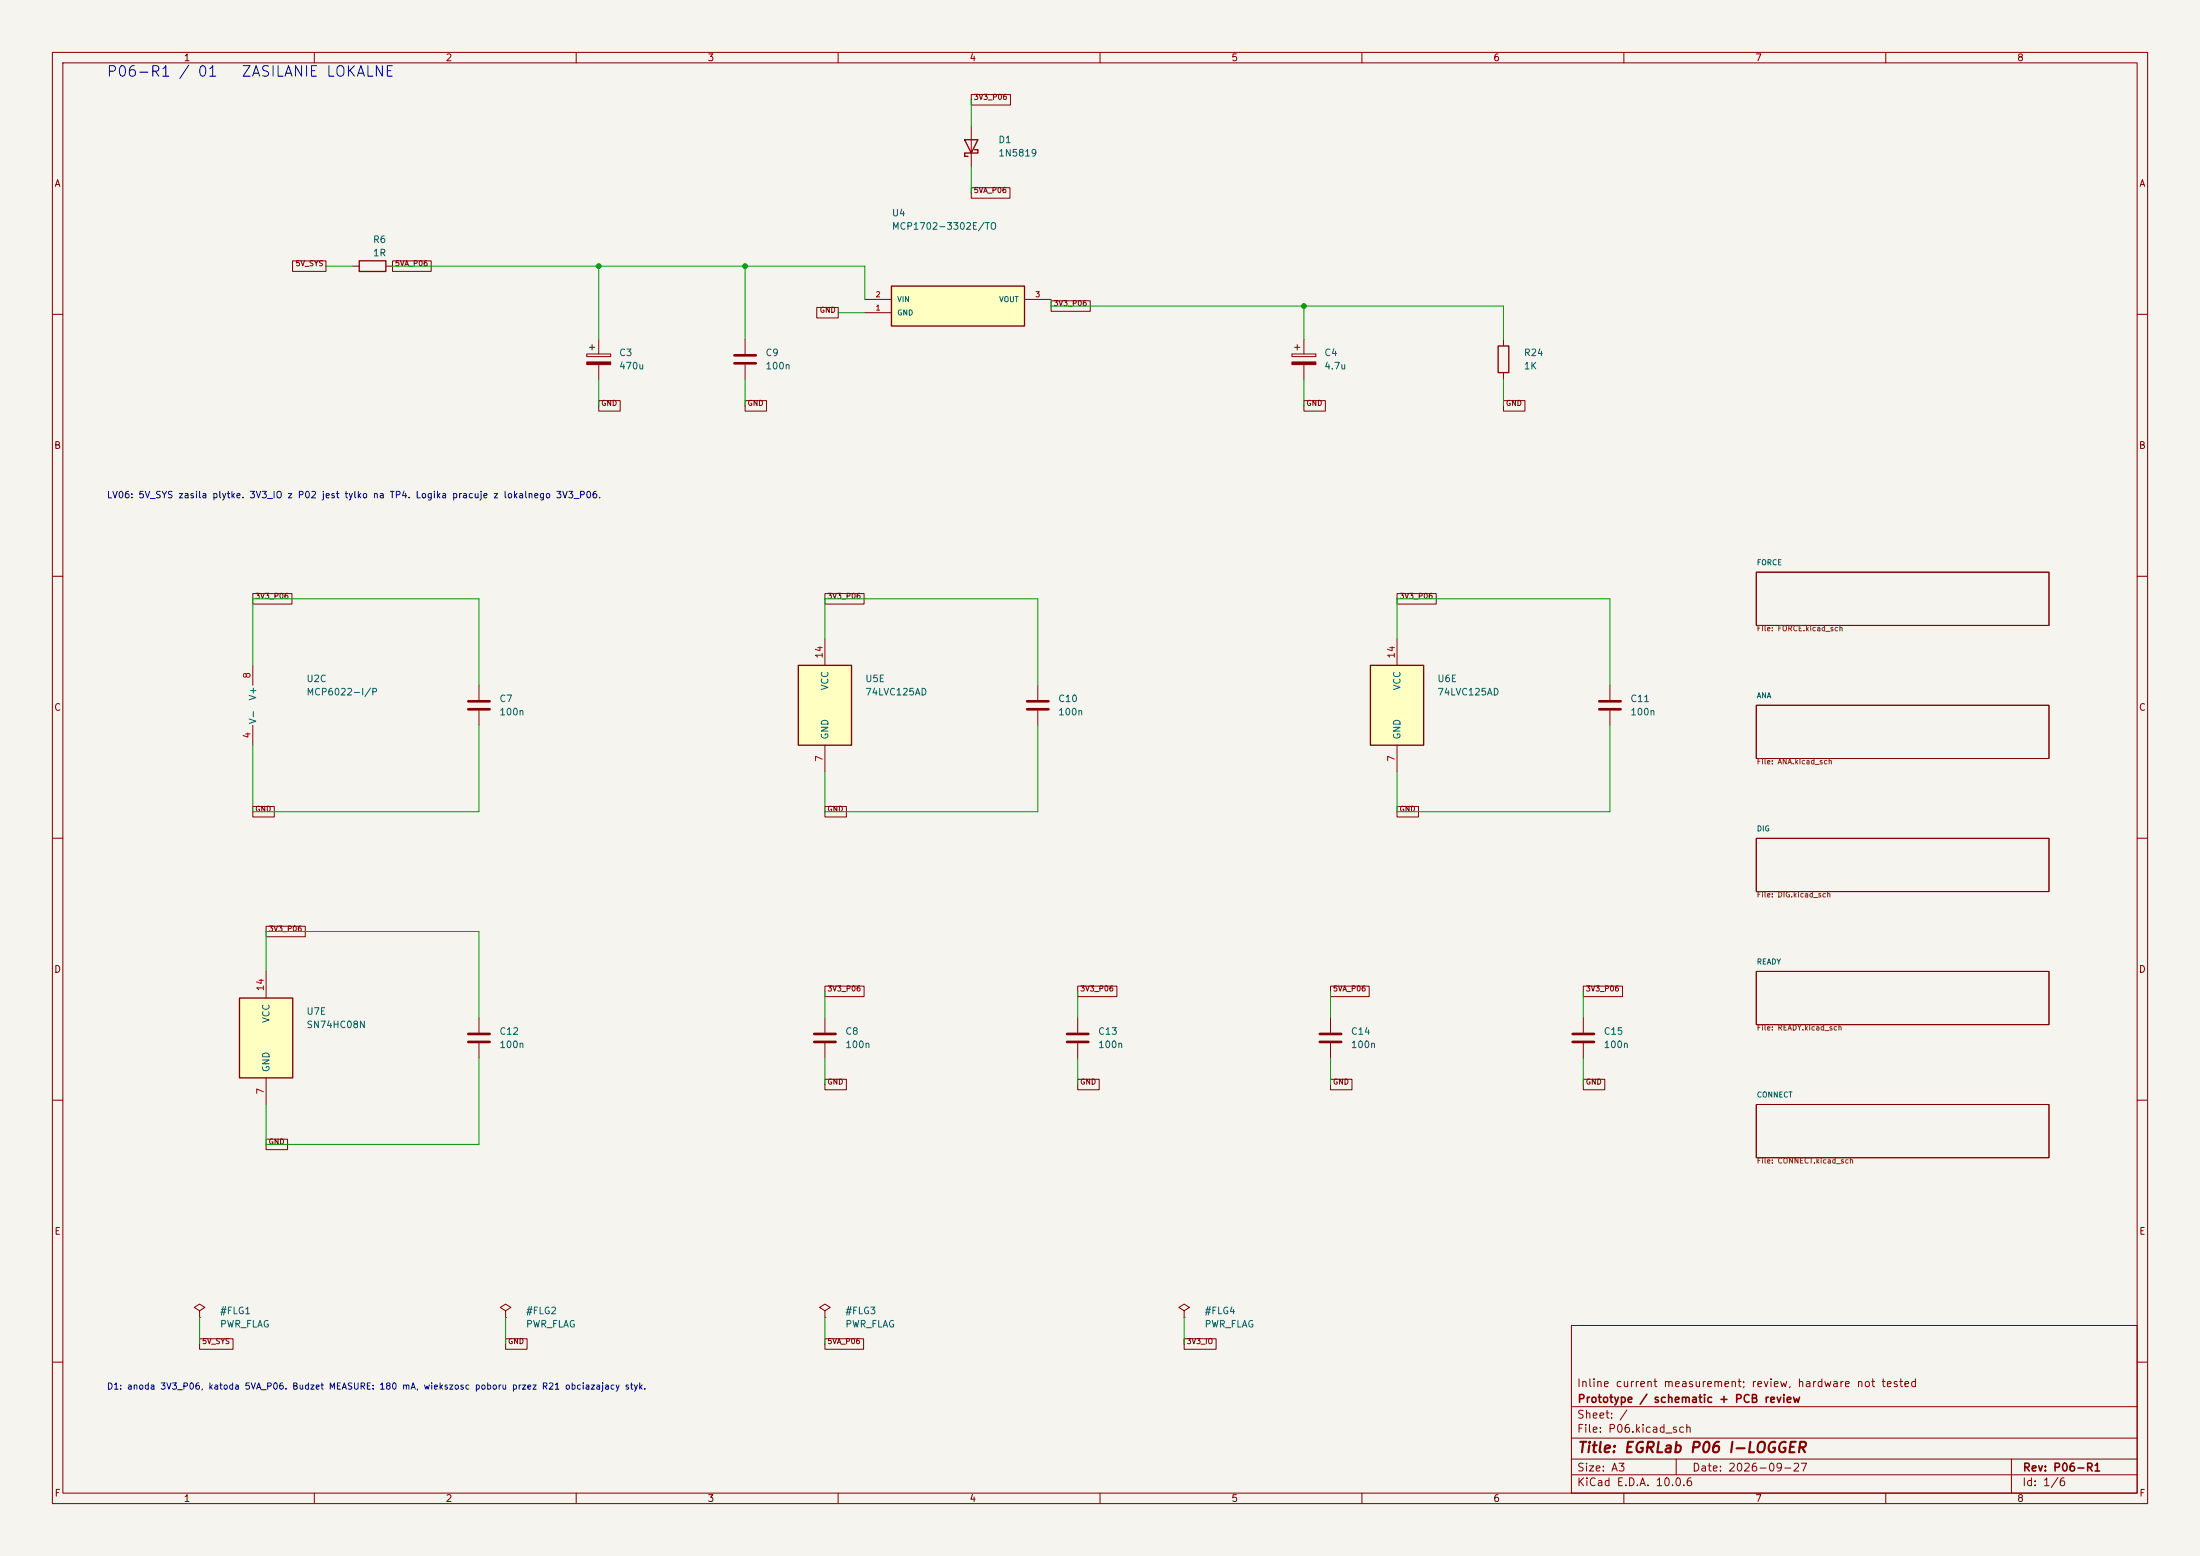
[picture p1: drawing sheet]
(kicad_sch (version 20250114) (generator "eeschema") (paper "A3") (title_block (title "EGRLab P06 I-LOGGER") (date "2026-09-27") (rev "P06-R1") (company "Prototype / schematic + PCB review") (comment 1 "Inline current measurement; review, hardware not tested"))(lib_symbols (symbol "P06:R" (pin_numbers (hide yes)) (pin_names (offset 0)) (exclude_from_sim no) (in_bom yes) (on_board yes) (in_pos_files yes) (duplicate_pin_numbers_are_jumpers no) (symbol "R_0_1" (rectangle (start -1.016 -2.54) (end 1.016 2.54) (stroke (width 0.254) (type default)) (fill (type none)))) (symbol "R_1_1" (pin passive line (at 0 3.81 270) (length 1.27) (name "" (effects (font (size 1.27 1.27)))) (number "1" (effects (font (size 1.27 1.27))))) (pin passive line (at 0 -3.81 90) (length 1.27) (name "" (effects (font (size 1.27 1.27)))) (number "2" (effects (font (size 1.27 1.27)))))) (embedded_fonts no))(symbol "P06:C_Polarized" (pin_numbers (hide yes)) (pin_names (offset 0.254)) (exclude_from_sim no) (in_bom yes) (on_board yes) (in_pos_files yes) (duplicate_pin_numbers_are_jumpers no) (symbol "C_Polarized_0_1" (rectangle (start -2.286 0.508) (end 2.286 1.016) (stroke (width 0) (type default)) (fill (type none))) (polyline (pts (xy -1.778 2.286) (xy -0.762 2.286)) (stroke (width 0) (type default)) (fill (type none))) (polyline (pts (xy -1.27 2.794) (xy -1.27 1.778)) (stroke (width 0) (type default)) (fill (type none))) (rectangle (start 2.286 -0.508) (end -2.286 -1.016) (stroke (width 0) (type default)) (fill (type outline)))) (symbol "C_Polarized_1_1" (pin passive line (at 0 3.81 270) (length 2.794) (name "" (effects (font (size 1.27 1.27)))) (number "1" (effects (font (size 1.27 1.27))))) (pin passive line (at 0 -3.81 90) (length 2.794) (name "" (effects (font (size 1.27 1.27)))) (number "2" (effects (font (size 1.27 1.27)))))) (embedded_fonts no))(symbol "P06:MCP1702_TO92" (pin_names (offset 1.016)) (in_bom yes) (on_board yes) (symbol "MCP1702_TO92_1_1" (rectangle (start -12.7 3.81) (end 12.7 -3.81) (stroke (width .254) (type default)) (fill (type background)))) (symbol "MCP1702_TO92_1_0" (pin power_in line (at -17.78 1.27 0) (length 5.08) (name "VIN" (effects (font (size 1.0 1.0)))) (number "2" (effects (font (size 1 1))))) (pin power_in line (at -17.78 -1.27 0) (length 5.08) (name "GND" (effects (font (size 1.0 1.0)))) (number "1" (effects (font (size 1 1))))) (pin power_out line (at 17.78 1.27 180) (length 5.08) (name "VOUT" (effects (font (size 1.0 1.0)))) (number "3" (effects (font (size 1 1)))))))(symbol "P06:D_Schottky" (pin_numbers (hide yes)) (pin_names (offset 1.016) (hide yes)) (exclude_from_sim no) (in_bom yes) (on_board yes) (in_pos_files yes) (duplicate_pin_numbers_are_jumpers no) (symbol "D_Schottky_0_1" (polyline (pts (xy -1.905 0.635) (xy -1.905 1.27) (xy -1.27 1.27) (xy -1.27 -1.27) (xy -0.635 -1.27) (xy -0.635 -0.635)) (stroke (width 0.254) (type default)) (fill (type none))) (polyline (pts (xy 1.27 1.27) (xy 1.27 -1.27) (xy -1.27 0) (xy 1.27 1.27)) (stroke (width 0.254) (type default)) (fill (type none))) (polyline (pts (xy 1.27 0) (xy -1.27 0)) (stroke (width 0) (type default)) (fill (type none)))) (symbol "D_Schottky_1_1" (pin passive line (at -3.81 0 0) (length 2.54) (name "K" (effects (font (size 1.27 1.27)))) (number "1" (effects (font (size 1.27 1.27))))) (pin passive line (at 3.81 0 180) (length 2.54) (name "A" (effects (font (size 1.27 1.27)))) (number "2" (effects (font (size 1.27 1.27)))))) (embedded_fonts no))(symbol "P06:C" (pin_numbers (hide yes)) (pin_names (offset 0.254)) (exclude_from_sim no) (in_bom yes) (on_board yes) (in_pos_files yes) (duplicate_pin_numbers_are_jumpers no) (symbol "C_0_1" (polyline (pts (xy -2.032 0.762) (xy 2.032 0.762)) (stroke (width 0.508) (type default)) (fill (type none))) (polyline (pts (xy -2.032 -0.762) (xy 2.032 -0.762)) (stroke (width 0.508) (type default)) (fill (type none)))) (symbol "C_1_1" (pin passive line (at 0 3.81 270) (length 2.794) (name "" (effects (font (size 1.27 1.27)))) (number "1" (effects (font (size 1.27 1.27))))) (pin passive line (at 0 -3.81 90) (length 2.794) (name "" (effects (font (size 1.27 1.27)))) (number "2" (effects (font (size 1.27 1.27)))))) (embedded_fonts no))(symbol "P06:MCP6022" (pin_names (offset 0.127)) (exclude_from_sim no) (in_bom yes) (on_board yes) (in_pos_files yes) (duplicate_pin_numbers_are_jumpers no) (symbol "MCP6022_1_1" (polyline (pts (xy -5.08 5.08) (xy 5.08 0) (xy -5.08 -5.08) (xy -5.08 5.08)) (stroke (width 0.254) (type default)) (fill (type background))) (pin output line (at 7.62 0 180) (length 2.54) (name "" (effects (font (size 1.27 1.27)))) (number "1" (effects (font (size 1.27 1.27))))) (pin input line (at -7.62 -2.54 0) (length 2.54) (name "-" (effects (font (size 1.27 1.27)))) (number "2" (effects (font (size 1.27 1.27))))) (pin input line (at -7.62 2.54 0) (length 2.54) (name "+" (effects (font (size 1.27 1.27)))) (number "3" (effects (font (size 1.27 1.27)))))) (symbol "MCP6022_2_1" (polyline (pts (xy -5.08 5.08) (xy 5.08 0) (xy -5.08 -5.08) (xy -5.08 5.08)) (stroke (width 0.254) (type default)) (fill (type background))) (pin input line (at -7.62 2.54 0) (length 2.54) (name "+" (effects (font (size 1.27 1.27)))) (number "5" (effects (font (size 1.27 1.27))))) (pin input line (at -7.62 -2.54 0) (length 2.54) (name "-" (effects (font (size 1.27 1.27)))) (number "6" (effects (font (size 1.27 1.27))))) (pin output line (at 7.62 0 180) (length 2.54) (name "" (effects (font (size 1.27 1.27)))) (number "7" (effects (font (size 1.27 1.27)))))) (symbol "MCP6022_3_1" (pin power_in line (at -2.54 -7.62 90) (length 3.81) (name "V-" (effects (font (size 1.27 1.27)))) (number "4" (effects (font (size 1.27 1.27))))) (pin power_in line (at -2.54 7.62 270) (length 3.81) (name "V+" (effects (font (size 1.27 1.27)))) (number "8" (effects (font (size 1.27 1.27)))))) (embedded_fonts no))(symbol "P06:74LVC125AD" (pin_names (offset 1.016)) (exclude_from_sim no) (in_bom yes) (on_board yes) (in_pos_files yes) (duplicate_pin_numbers_are_jumpers no) (symbol "74LVC125AD_1_0" (polyline (pts (xy -3.81 3.81) (xy -3.81 -3.81) (xy 3.81 0) (xy -3.81 3.81)) (stroke (width 0.254) (type default)) (fill (type background))) (pin input inverted (at 0 -6.35 90) (length 4.445) (name "" (effects (font (size 1.27 1.27)))) (number "1" (effects (font (size 1.27 1.27))))) (pin input line (at -7.62 0 0) (length 3.81) (name "" (effects (font (size 1.27 1.27)))) (number "2" (effects (font (size 1.27 1.27))))) (pin tri_state line (at 7.62 0 180) (length 3.81) (name "" (effects (font (size 1.27 1.27)))) (number "3" (effects (font (size 1.27 1.27)))))) (symbol "74LVC125AD_2_0" (polyline (pts (xy -3.81 3.81) (xy -3.81 -3.81) (xy 3.81 0) (xy -3.81 3.81)) (stroke (width 0.254) (type default)) (fill (type background))) (pin input inverted (at 0 -6.35 90) (length 4.445) (name "" (effects (font (size 1.27 1.27)))) (number "4" (effects (font (size 1.27 1.27))))) (pin input line (at -7.62 0 0) (length 3.81) (name "" (effects (font (size 1.27 1.27)))) (number "5" (effects (font (size 1.27 1.27))))) (pin tri_state line (at 7.62 0 180) (length 3.81) (name "" (effects (font (size 1.27 1.27)))) (number "6" (effects (font (size 1.27 1.27)))))) (symbol "74LVC125AD_3_0" (polyline (pts (xy -3.81 3.81) (xy -3.81 -3.81) (xy 3.81 0) (xy -3.81 3.81)) (stroke (width 0.254) (type default)) (fill (type background))) (pin tri_state line (at 7.62 0 180) (length 3.81) (name "" (effects (font (size 1.27 1.27)))) (number "8" (effects (font (size 1.27 1.27))))) (pin input line (at -7.62 0 0) (length 3.81) (name "" (effects (font (size 1.27 1.27)))) (number "9" (effects (font (size 1.27 1.27))))) (pin input inverted (at 0 -6.35 90) (length 4.445) (name "" (effects (font (size 1.27 1.27)))) (number "10" (effects (font (size 1.27 1.27)))))) (symbol "74LVC125AD_4_0" (polyline (pts (xy -3.81 3.81) (xy -3.81 -3.81) (xy 3.81 0) (xy -3.81 3.81)) (stroke (width 0.254) (type default)) (fill (type background))) (pin tri_state line (at 7.62 0 180) (length 3.81) (name "" (effects (font (size 1.27 1.27)))) (number "11" (effects (font (size 1.27 1.27))))) (pin input line (at -7.62 0 0) (length 3.81) (name "" (effects (font (size 1.27 1.27)))) (number "12" (effects (font (size 1.27 1.27))))) (pin input inverted (at 0 -6.35 90) (length 4.445) (name "" (effects (font (size 1.27 1.27)))) (number "13" (effects (font (size 1.27 1.27)))))) (symbol "74LVC125AD_5_0" (pin power_in line (at 0 -12.7 90) (length 5.08) (name "GND" (effects (font (size 1.27 1.27)))) (number "7" (effects (font (size 1.27 1.27))))) (pin power_in line (at 0 12.7 270) (length 5.08) (name "VCC" (effects (font (size 1.27 1.27)))) (number "14" (effects (font (size 1.27 1.27)))))) (symbol "74LVC125AD_5_1" (rectangle (start -5.08 7.62) (end 5.08 -7.62) (stroke (width 0.254) (type default)) (fill (type background)))) (embedded_fonts no))(symbol "P06:SN74HC08N" (body_styles demorgan) (pin_names (offset 1.016)) (exclude_from_sim no) (in_bom yes) (on_board yes) (in_pos_files yes) (duplicate_pin_numbers_are_jumpers no) (symbol "SN74HC08N_1_1" (arc (start 0 3.81) (mid 3.7934 0) (end 0 -3.81) (stroke (width 0.254) (type default)) (fill (type background))) (polyline (pts (xy 0 3.81) (xy -3.81 3.81) (xy -3.81 -3.81) (xy 0 -3.81)) (stroke (width 0.254) (type default)) (fill (type background))) (pin input line (at -7.62 2.54 0) (length 3.81) (name "" (effects (font (size 1.27 1.27)))) (number "1" (effects (font (size 1.27 1.27))))) (pin input line (at -7.62 -2.54 0) (length 3.81) (name "" (effects (font (size 1.27 1.27)))) (number "2" (effects (font (size 1.27 1.27))))) (pin output line (at 7.62 0 180) (length 3.81) (name "" (effects (font (size 1.27 1.27)))) (number "3" (effects (font (size 1.27 1.27)))))) (symbol "SN74HC08N_1_2" (arc (start -3.81 3.81) (mid -2.589 0) (end -3.81 -3.81) (stroke (width 0.254) (type default)) (fill (type none))) (polyline (pts (xy -3.81 3.81) (xy -0.635 3.81)) (stroke (width 0.254) (type default)) (fill (type background))) (polyline (pts (xy -3.81 -3.81) (xy -0.635 -3.81)) (stroke (width 0.254) (type default)) (fill (type background))) (arc (start 3.81 0) (mid 2.1855 -2.584) (end -0.6096 -3.81) (stroke (width 0.254) (type default)) (fill (type background))) (arc (start -0.6096 3.81) (mid 2.1928 2.5924) (end 3.81 0) (stroke (width 0.254) (type default)) (fill (type background))) (polyline (pts (xy -0.635 3.81) (xy -3.81 3.81) (xy -3.81 3.81) (xy -3.556 3.4036) (xy -3.0226 2.2606) (xy -2.6924 1.0414) (xy -2.6162 -0.254) (xy -2.7686 -1.4986) (xy -3.175 -2.7178) (xy -3.81 -3.81) (xy -3.81 -3.81) (xy -0.635 -3.81)) (stroke (width -25.4) (type default)) (fill (type background))) (pin input inverted (at -7.62 2.54 0) (length 4.318) (name "" (effects (font (size 1.27 1.27)))) (number "1" (effects (font (size 1.27 1.27))))) (pin input inverted (at -7.62 -2.54 0) (length 4.318) (name "" (effects (font (size 1.27 1.27)))) (number "2" (effects (font (size 1.27 1.27))))) (pin output inverted (at 7.62 0 180) (length 3.81) (name "" (effects (font (size 1.27 1.27)))) (number "3" (effects (font (size 1.27 1.27)))))) (symbol "SN74HC08N_2_1" (arc (start 0 3.81) (mid 3.7934 0) (end 0 -3.81) (stroke (width 0.254) (type default)) (fill (type background))) (polyline (pts (xy 0 3.81) (xy -3.81 3.81) (xy -3.81 -3.81) (xy 0 -3.81)) (stroke (width 0.254) (type default)) (fill (type background))) (pin input line (at -7.62 2.54 0) (length 3.81) (name "" (effects (font (size 1.27 1.27)))) (number "4" (effects (font (size 1.27 1.27))))) (pin input line (at -7.62 -2.54 0) (length 3.81) (name "" (effects (font (size 1.27 1.27)))) (number "5" (effects (font (size 1.27 1.27))))) (pin output line (at 7.62 0 180) (length 3.81) (name "" (effects (font (size 1.27 1.27)))) (number "6" (effects (font (size 1.27 1.27)))))) (symbol "SN74HC08N_2_2" (arc (start -3.81 3.81) (mid -2.589 0) (end -3.81 -3.81) (stroke (width 0.254) (type default)) (fill (type none))) (polyline (pts (xy -3.81 3.81) (xy -0.635 3.81)) (stroke (width 0.254) (type default)) (fill (type background))) (polyline (pts (xy -3.81 -3.81) (xy -0.635 -3.81)) (stroke (width 0.254) (type default)) (fill (type background))) (arc (start 3.81 0) (mid 2.1855 -2.584) (end -0.6096 -3.81) (stroke (width 0.254) (type default)) (fill (type background))) (arc (start -0.6096 3.81) (mid 2.1928 2.5924) (end 3.81 0) (stroke (width 0.254) (type default)) (fill (type background))) (polyline (pts (xy -0.635 3.81) (xy -3.81 3.81) (xy -3.81 3.81) (xy -3.556 3.4036) (xy -3.0226 2.2606) (xy -2.6924 1.0414) (xy -2.6162 -0.254) (xy -2.7686 -1.4986) (xy -3.175 -2.7178) (xy -3.81 -3.81) (xy -3.81 -3.81) (xy -0.635 -3.81)) (stroke (width -25.4) (type default)) (fill (type background))) (pin input inverted (at -7.62 2.54 0) (length 4.318) (name "" (effects (font (size 1.27 1.27)))) (number "4" (effects (font (size 1.27 1.27))))) (pin input inverted (at -7.62 -2.54 0) (length 4.318) (name "" (effects (font (size 1.27 1.27)))) (number "5" (effects (font (size 1.27 1.27))))) (pin output inverted (at 7.62 0 180) (length 3.81) (name "" (effects (font (size 1.27 1.27)))) (number "6" (effects (font (size 1.27 1.27)))))) (symbol "SN74HC08N_3_1" (arc (start 0 3.81) (mid 3.7934 0) (end 0 -3.81) (stroke (width 0.254) (type default)) (fill (type background))) (polyline (pts (xy 0 3.81) (xy -3.81 3.81) (xy -3.81 -3.81) (xy 0 -3.81)) (stroke (width 0.254) (type default)) (fill (type background))) (pin output line (at 7.62 0 180) (length 3.81) (name "" (effects (font (size 1.27 1.27)))) (number "8" (effects (font (size 1.27 1.27))))) (pin input line (at -7.62 2.54 0) (length 3.81) (name "" (effects (font (size 1.27 1.27)))) (number "9" (effects (font (size 1.27 1.27))))) (pin input line (at -7.62 -2.54 0) (length 3.81) (name "" (effects (font (size 1.27 1.27)))) (number "10" (effects (font (size 1.27 1.27)))))) (symbol "SN74HC08N_3_2" (arc (start -3.81 3.81) (mid -2.589 0) (end -3.81 -3.81) (stroke (width 0.254) (type default)) (fill (type none))) (polyline (pts (xy -3.81 3.81) (xy -0.635 3.81)) (stroke (width 0.254) (type default)) (fill (type background))) (polyline (pts (xy -3.81 -3.81) (xy -0.635 -3.81)) (stroke (width 0.254) (type default)) (fill (type background))) (arc (start 3.81 0) (mid 2.1855 -2.584) (end -0.6096 -3.81) (stroke (width 0.254) (type default)) (fill (type background))) (arc (start -0.6096 3.81) (mid 2.1928 2.5924) (end 3.81 0) (stroke (width 0.254) (type default)) (fill (type background))) (polyline (pts (xy -0.635 3.81) (xy -3.81 3.81) (xy -3.81 3.81) (xy -3.556 3.4036) (xy -3.0226 2.2606) (xy -2.6924 1.0414) (xy -2.6162 -0.254) (xy -2.7686 -1.4986) (xy -3.175 -2.7178) (xy -3.81 -3.81) (xy -3.81 -3.81) (xy -0.635 -3.81)) (stroke (width -25.4) (type default)) (fill (type background))) (pin output inverted (at 7.62 0 180) (length 3.81) (name "" (effects (font (size 1.27 1.27)))) (number "8" (effects (font (size 1.27 1.27))))) (pin input inverted (at -7.62 2.54 0) (length 4.318) (name "" (effects (font (size 1.27 1.27)))) (number "9" (effects (font (size 1.27 1.27))))) (pin input inverted (at -7.62 -2.54 0) (length 4.318) (name "" (effects (font (size 1.27 1.27)))) (number "10" (effects (font (size 1.27 1.27)))))) (symbol "SN74HC08N_4_1" (arc (start 0 3.81) (mid 3.7934 0) (end 0 -3.81) (stroke (width 0.254) (type default)) (fill (type background))) (polyline (pts (xy 0 3.81) (xy -3.81 3.81) (xy -3.81 -3.81) (xy 0 -3.81)) (stroke (width 0.254) (type default)) (fill (type background))) (pin output line (at 7.62 0 180) (length 3.81) (name "" (effects (font (size 1.27 1.27)))) (number "11" (effects (font (size 1.27 1.27))))) (pin input line (at -7.62 2.54 0) (length 3.81) (name "" (effects (font (size 1.27 1.27)))) (number "12" (effects (font (size 1.27 1.27))))) (pin input line (at -7.62 -2.54 0) (length 3.81) (name "" (effects (font (size 1.27 1.27)))) (number "13" (effects (font (size 1.27 1.27)))))) (symbol "SN74HC08N_4_2" (arc (start -3.81 3.81) (mid -2.589 0) (end -3.81 -3.81) (stroke (width 0.254) (type default)) (fill (type none))) (polyline (pts (xy -3.81 3.81) (xy -0.635 3.81)) (stroke (width 0.254) (type default)) (fill (type background))) (polyline (pts (xy -3.81 -3.81) (xy -0.635 -3.81)) (stroke (width 0.254) (type default)) (fill (type background))) (arc (start 3.81 0) (mid 2.1855 -2.584) (end -0.6096 -3.81) (stroke (width 0.254) (type default)) (fill (type background))) (arc (start -0.6096 3.81) (mid 2.1928 2.5924) (end 3.81 0) (stroke (width 0.254) (type default)) (fill (type background))) (polyline (pts (xy -0.635 3.81) (xy -3.81 3.81) (xy -3.81 3.81) (xy -3.556 3.4036) (xy -3.0226 2.2606) (xy -2.6924 1.0414) (xy -2.6162 -0.254) (xy -2.7686 -1.4986) (xy -3.175 -2.7178) (xy -3.81 -3.81) (xy -3.81 -3.81) (xy -0.635 -3.81)) (stroke (width -25.4) (type default)) (fill (type background))) (pin output inverted (at 7.62 0 180) (length 3.81) (name "" (effects (font (size 1.27 1.27)))) (number "11" (effects (font (size 1.27 1.27))))) (pin input inverted (at -7.62 2.54 0) (length 4.318) (name "" (effects (font (size 1.27 1.27)))) (number "12" (effects (font (size 1.27 1.27))))) (pin input inverted (at -7.62 -2.54 0) (length 4.318) (name "" (effects (font (size 1.27 1.27)))) (number "13" (effects (font (size 1.27 1.27)))))) (symbol "SN74HC08N_5_0" (pin power_in line (at 0 -12.7 90) (length 5.08) (name "GND" (effects (font (size 1.27 1.27)))) (number "7" (effects (font (size 1.27 1.27))))) (pin power_in line (at 0 12.7 270) (length 5.08) (name "VCC" (effects (font (size 1.27 1.27)))) (number "14" (effects (font (size 1.27 1.27)))))) (symbol "SN74HC08N_5_1" (rectangle (start -5.08 7.62) (end 5.08 -7.62) (stroke (width 0.254) (type default)) (fill (type background)))) (embedded_fonts no))(symbol "P06:PWR_FLAG" (power global) (pin_numbers (hide yes)) (pin_names (offset 0) (hide yes)) (exclude_from_sim no) (in_bom yes) (on_board yes) (in_pos_files yes) (duplicate_pin_numbers_are_jumpers no) (symbol "PWR_FLAG_0_0" (pin power_out line (at 0 0 90) (length 0) (name "" (effects (font (size 1.27 1.27)))) (number "1" (effects (font (size 1.27 1.27)))))) (symbol "PWR_FLAG_0_1" (polyline (pts (xy 0 0) (xy 0 1.27) (xy -1.016 1.905) (xy 0 2.54) (xy 1.016 1.905) (xy 0 1.27)) (stroke (width 0) (type default)) (fill (type none)))) (embedded_fonts no)))(symbol (lib_id "P06:R") (at 71.12 50.8 90) (unit 1) (in_bom yes) (on_board yes) (dnp no) (property "Reference" "R6" (at 71.12 45.72 90) (effects (font (size 1.27 1.27)) (justify right))) (property "Value" "1R" (at 71.12 48.26 90) (effects (font (size 1.27 1.27)) (justify right)))(property "Footprint" "Resistor_THT:R_Axial_DIN0411_L9.9mm_D3.6mm_P15.24mm_Horizontal" (at 71.12 50.8 0) (effects (font (size 1 1)) hide))(property "MPN" "Metal film 1R 1% 1W" (at 71.12 50.8 0) (effects (font (size 1 1)) hide))(property "BaselineRef" "R26" (at 71.12 50.8 0) (effects (font (size 1 1)) hide))(property "Datasheet" "" (at 71.12 50.8 0) (effects (font (size 1 1)) hide))(pin "1")(pin "2"))(symbol (lib_id "P06:C_Polarized") (at 114.3 68.58 0) (unit 1) (in_bom yes) (on_board yes) (dnp no) (property "Reference" "C3" (at 118.11 67.31 0) (effects (font (size 1.27 1.27)) (justify left))) (property "Value" "470u" (at 118.11 69.85000000000001 0) (effects (font (size 1.27 1.27)) (justify left)))(property "Footprint" "Capacitor_THT:CP_Radial_D8.0mm_P3.50mm" (at 114.3 68.58 0) (effects (font (size 1 1)) hide))(property "MPN" "EEUFR1C471" (at 114.3 68.58 0) (effects (font (size 1 1)) hide))(property "BaselineRef" "C28" (at 114.3 68.58 0) (effects (font (size 1 1)) hide))(property "Datasheet" "" (at 114.3 68.58 0) (effects (font (size 1 1)) hide))(pin "1")(pin "2"))(symbol (lib_id "P06:MCP1702_TO92") (at 182.88 58.42 0) (unit 1) (in_bom yes) (on_board yes) (dnp no) (property "Reference" "U4" (at 170.18 40.64 0) (effects (font (size 1.27 1.27)) (justify left))) (property "Value" "MCP1702-3302E/TO" (at 170.18 43.18 0) (effects (font (size 1.27 1.27)) (justify left)))(property "Footprint" "Package_TO_SOT_THT:TO-92_Inline_Wide" (at 182.88 58.42 0) (effects (font (size 1 1)) hide))(property "MPN" "MCP1702-3302E/TO" (at 182.88 58.42 0) (effects (font (size 1 1)) hide))(property "BaselineRef" "U40" (at 182.88 58.42 0) (effects (font (size 1 1)) hide))(property "Datasheet" "https://ww1.microchip.com/downloads/en/devicedoc/22008e.pdf" (at 182.88 58.42 0) (effects (font (size 1 1)) hide))(pin "2")(pin "1")(pin "3"))(symbol (lib_id "P06:D_Schottky") (at 185.42 27.94 90) (unit 1) (in_bom yes) (on_board yes) (dnp no) (property "Reference" "D1" (at 190.5 26.67 90) (effects (font (size 1.27 1.27)) (justify right))) (property "Value" "1N5819" (at 190.5 29.21 90) (effects (font (size 1.27 1.27)) (justify right)))(property "Footprint" "Diode_THT:D_DO-41_SOD81_P10.16mm_Horizontal" (at 185.42 27.94 0) (effects (font (size 1 1)) hide))(property "MPN" "1N5819" (at 185.42 27.94 0) (effects (font (size 1 1)) hide))(property "BaselineRef" "ADD_LDO_DISCHARGE" (at 185.42 27.94 0) (effects (font (size 1 1)) hide))(property "Datasheet" "https://www.vishay.com/docs/88525/1n5817.pdf" (at 185.42 27.94 0) (effects (font (size 1 1)) hide))(pin "1")(pin "2"))(symbol (lib_id "P06:C_Polarized") (at 248.92 68.58 0) (unit 1) (in_bom yes) (on_board yes) (dnp no) (property "Reference" "C4" (at 252.73 67.31 0) (effects (font (size 1.27 1.27)) (justify left))) (property "Value" "4.7u" (at 252.73 69.85000000000001 0) (effects (font (size 1.27 1.27)) (justify left)))(property "Footprint" "Capacitor_THT:CP_Radial_D5.0mm_P2.00mm" (at 248.92 68.58 0) (effects (font (size 1 1)) hide))(property "MPN" "EEUFR1H4R7" (at 248.92 68.58 0) (effects (font (size 1 1)) hide))(property "BaselineRef" "C_LDO_OUT" (at 248.92 68.58 0) (effects (font (size 1 1)) hide))(property "Datasheet" "" (at 248.92 68.58 0) (effects (font (size 1 1)) hide))(pin "1")(pin "2"))(symbol (lib_id "P06:R") (at 287.02 68.58 0) (unit 1) (in_bom yes) (on_board yes) (dnp no) (property "Reference" "R24" (at 290.83 67.31 0) (effects (font (size 1.27 1.27)) (justify left))) (property "Value" "1K" (at 290.83 69.85000000000001 0) (effects (font (size 1.27 1.27)) (justify left)))(property "Footprint" "Resistor_THT:R_Axial_DIN0207_L6.3mm_D2.5mm_P10.16mm_Horizontal" (at 287.02 68.58 0) (effects (font (size 1 1)) hide))(property "MPN" "Metal film 1K 1% 0.25W" (at 287.02 68.58 0) (effects (font (size 1 1)) hide))(property "BaselineRef" "ADD_LOCAL_BLEED" (at 287.02 68.58 0) (effects (font (size 1 1)) hide))(property "Datasheet" "" (at 287.02 68.58 0) (effects (font (size 1 1)) hide))(pin "1")(pin "2"))(symbol (lib_id "P06:C") (at 142.24 68.58 0) (unit 1) (in_bom yes) (on_board yes) (dnp no) (property "Reference" "C9" (at 146.05 67.31 0) (effects (font (size 1.27 1.27)) (justify left))) (property "Value" "100n" (at 146.05 69.85000000000001 0) (effects (font (size 1.27 1.27)) (justify left)))(property "Footprint" "Capacitor_SMD:C_0805_2012Metric" (at 142.24 68.58 0) (effects (font (size 1 1)) hide))(property "MPN" "X7R 50V 10% 100n" (at 142.24 68.58 0) (effects (font (size 1 1)) hide))(property "BaselineRef" "DEC_U4" (at 142.24 68.58 0) (effects (font (size 1 1)) hide))(property "Datasheet" "" (at 142.24 68.58 0) (effects (font (size 1 1)) hide))(pin "1")(pin "2"))(wire (pts (xy 114.3 64.77) (xy 114.3 50.8)) (stroke (width 0) (type default)))(wire (pts (xy 165.1 57.15) (xy 165.1 50.8)) (stroke (width 0) (type default)))(wire (pts (xy 142.24 64.77) (xy 142.24 50.8)) (stroke (width 0) (type default)))(wire (pts (xy 74.93 50.8) (xy 114.3 50.8)) (stroke (width 0) (type default)))(wire (pts (xy 114.3 50.8) (xy 142.24 50.8)) (stroke (width 0) (type default)))(wire (pts (xy 142.24 50.8) (xy 165.1 50.8)) (stroke (width 0) (type default)))(global_label "5VA_P06" (shape passive)  (at 74.93 50.8 0) (effects (font (size 1 1)) (justify left bottom)))(wire (pts (xy 200.66 57.15) (xy 200.66 58.42)) (stroke (width 0) (type default)))(wire (pts (xy 248.92 64.77) (xy 248.92 58.42)) (stroke (width 0) (type default)))(wire (pts (xy 287.02 64.77) (xy 287.02 58.42)) (stroke (width 0) (type default)))(wire (pts (xy 200.66 58.42) (xy 248.92 58.42)) (stroke (width 0) (type default)))(wire (pts (xy 248.92 58.42) (xy 287.02 58.42)) (stroke (width 0) (type default)))(global_label "3V3_P06" (shape passive)  (at 200.66 58.42 0) (effects (font (size 1 1)) (justify left bottom)))(symbol (lib_id "P06:MCP6022") (at 50.8 134.62 0) (unit 3) (in_bom yes) (on_board yes) (dnp no) (property "Reference" "U2" (at 58.42 129.54 0) (effects (font (size 1.27 1.27)) (justify left))) (property "Value" "MCP6022-I/P" (at 58.42 132.07999999999998 0) (effects (font (size 1.27 1.27)) (justify left)))(property "Footprint" "Package_DIP:DIP-8_W7.62mm" (at 50.8 134.62 0) (effects (font (size 1 1)) hide))(property "MPN" "MCP6022-I/P" (at 50.8 134.62 0) (effects (font (size 1 1)) hide))(property "BaselineRef" "U39" (at 50.8 134.62 0) (effects (font (size 1 1)) hide))(property "Datasheet" "https://ww1.microchip.com/downloads/aemDocuments/documents/MSLD/ProductDocuments/DataSheets/MCP6021-Data-Sheet-DS20001685.pdf" (at 50.8 134.62 0) (effects (font (size 1 1)) hide))(pin "4")(pin "8"))(symbol (lib_id "P06:C") (at 91.44 134.62 0) (unit 1) (in_bom yes) (on_board yes) (dnp no) (property "Reference" "C7" (at 95.25 133.35 0) (effects (font (size 1.27 1.27)) (justify left))) (property "Value" "100n" (at 95.25 135.89 0) (effects (font (size 1.27 1.27)) (justify left)))(property "Footprint" "Capacitor_SMD:C_0805_2012Metric" (at 91.44 134.62 0) (effects (font (size 1 1)) hide))(property "MPN" "X7R 50V 10% 100n" (at 91.44 134.62 0) (effects (font (size 1 1)) hide))(property "BaselineRef" "DEC_U2" (at 91.44 134.62 0) (effects (font (size 1 1)) hide))(property "Datasheet" "" (at 91.44 134.62 0) (effects (font (size 1 1)) hide))(pin "1")(pin "2"))(wire (pts (xy 48.26 127.0) (xy 48.26 114.3)) (stroke (width 0) (type default)))(wire (pts (xy 91.44 130.81) (xy 91.44 114.3)) (stroke (width 0) (type default)))(wire (pts (xy 48.26 114.3) (xy 91.44 114.3)) (stroke (width 0) (type default)))(global_label "3V3_P06" (shape passive)  (at 48.26 114.3 0) (effects (font (size 1 1)) (justify left bottom)))(wire (pts (xy 48.26 142.24) (xy 48.26 154.94)) (stroke (width 0) (type default)))(wire (pts (xy 91.44 138.43) (xy 91.44 154.94)) (stroke (width 0) (type default)))(wire (pts (xy 48.26 154.94) (xy 91.44 154.94)) (stroke (width 0) (type default)))(global_label "GND" (shape passive)  (at 48.26 154.94 0) (effects (font (size 1 1)) (justify left bottom)))(symbol (lib_id "P06:74LVC125AD") (at 157.48 134.62 0) (unit 5) (in_bom yes) (on_board yes) (dnp no) (property "Reference" "U5" (at 165.1 129.54 0) (effects (font (size 1.27 1.27)) (justify left))) (property "Value" "74LVC125AD" (at 165.1 132.07999999999998 0) (effects (font (size 1.27 1.27)) (justify left)))(property "Footprint" "Package_SO:SOIC-14_3.9x8.7mm_P1.27mm" (at 157.48 134.62 0) (effects (font (size 1 1)) hide))(property "MPN" "74LVC125AD,118 (Nexperia)" (at 157.48 134.62 0) (effects (font (size 1 1)) hide))(property "BaselineRef" "U43" (at 157.48 134.62 0) (effects (font (size 1 1)) hide))(property "Datasheet" "https://assets.nexperia.com/documents/data-sheet/74LVC125A.pdf" (at 157.48 134.62 0) (effects (font (size 1 1)) hide))(pin "7")(pin "14"))(symbol (lib_id "P06:C") (at 198.12 134.62 0) (unit 1) (in_bom yes) (on_board yes) (dnp no) (property "Reference" "C10" (at 201.93 133.35 0) (effects (font (size 1.27 1.27)) (justify left))) (property "Value" "100n" (at 201.93 135.89 0) (effects (font (size 1.27 1.27)) (justify left)))(property "Footprint" "Capacitor_SMD:C_0805_2012Metric" (at 198.12 134.62 0) (effects (font (size 1 1)) hide))(property "MPN" "X7R 50V 10% 100n" (at 198.12 134.62 0) (effects (font (size 1 1)) hide))(property "BaselineRef" "DEC_U5" (at 198.12 134.62 0) (effects (font (size 1 1)) hide))(property "Datasheet" "" (at 198.12 134.62 0) (effects (font (size 1 1)) hide))(pin "1")(pin "2"))(wire (pts (xy 157.48 121.92) (xy 157.48 114.3)) (stroke (width 0) (type default)))(wire (pts (xy 198.12 130.81) (xy 198.12 114.3)) (stroke (width 0) (type default)))(wire (pts (xy 157.48 114.3) (xy 198.12 114.3)) (stroke (width 0) (type default)))(global_label "3V3_P06" (shape passive)  (at 157.48 114.3 0) (effects (font (size 1 1)) (justify left bottom)))(wire (pts (xy 157.48 147.32) (xy 157.48 154.94)) (stroke (width 0) (type default)))(wire (pts (xy 198.12 138.43) (xy 198.12 154.94)) (stroke (width 0) (type default)))(wire (pts (xy 157.48 154.94) (xy 198.12 154.94)) (stroke (width 0) (type default)))(global_label "GND" (shape passive)  (at 157.48 154.94 0) (effects (font (size 1 1)) (justify left bottom)))(symbol (lib_id "P06:74LVC125AD") (at 266.7 134.62 0) (unit 5) (in_bom yes) (on_board yes) (dnp no) (property "Reference" "U6" (at 274.32 129.54 0) (effects (font (size 1.27 1.27)) (justify left))) (property "Value" "74LVC125AD" (at 274.32 132.07999999999998 0) (effects (font (size 1.27 1.27)) (justify left)))(property "Footprint" "Package_SO:SOIC-14_3.9x8.7mm_P1.27mm" (at 266.7 134.62 0) (effects (font (size 1 1)) hide))(property "MPN" "74LVC125AD,118 (Nexperia)" (at 266.7 134.62 0) (effects (font (size 1 1)) hide))(property "BaselineRef" "U46" (at 266.7 134.62 0) (effects (font (size 1 1)) hide))(property "Datasheet" "https://assets.nexperia.com/documents/data-sheet/74LVC125A.pdf" (at 266.7 134.62 0) (effects (font (size 1 1)) hide))(pin "7")(pin "14"))(symbol (lib_id "P06:C") (at 307.34 134.62 0) (unit 1) (in_bom yes) (on_board yes) (dnp no) (property "Reference" "C11" (at 311.15 133.35 0) (effects (font (size 1.27 1.27)) (justify left))) (property "Value" "100n" (at 311.15 135.89 0) (effects (font (size 1.27 1.27)) (justify left)))(property "Footprint" "Capacitor_SMD:C_0805_2012Metric" (at 307.34 134.62 0) (effects (font (size 1 1)) hide))(property "MPN" "X7R 50V 10% 100n" (at 307.34 134.62 0) (effects (font (size 1 1)) hide))(property "BaselineRef" "DEC_U6" (at 307.34 134.62 0) (effects (font (size 1 1)) hide))(property "Datasheet" "" (at 307.34 134.62 0) (effects (font (size 1 1)) hide))(pin "1")(pin "2"))(wire (pts (xy 266.7 121.92) (xy 266.7 114.3)) (stroke (width 0) (type default)))(wire (pts (xy 307.34 130.81) (xy 307.34 114.3)) (stroke (width 0) (type default)))(wire (pts (xy 266.7 114.3) (xy 307.34 114.3)) (stroke (width 0) (type default)))(global_label "3V3_P06" (shape passive)  (at 266.7 114.3 0) (effects (font (size 1 1)) (justify left bottom)))(wire (pts (xy 266.7 147.32) (xy 266.7 154.94)) (stroke (width 0) (type default)))(wire (pts (xy 307.34 138.43) (xy 307.34 154.94)) (stroke (width 0) (type default)))(wire (pts (xy 266.7 154.94) (xy 307.34 154.94)) (stroke (width 0) (type default)))(global_label "GND" (shape passive)  (at 266.7 154.94 0) (effects (font (size 1 1)) (justify left bottom)))(symbol (lib_id "P06:SN74HC08N") (at 50.8 198.12 0) (unit 5) (in_bom yes) (on_board yes) (dnp no) (property "Reference" "U7" (at 58.42 193.04 0) (effects (font (size 1.27 1.27)) (justify left))) (property "Value" "SN74HC08N" (at 58.42 195.57999999999998 0) (effects (font (size 1.27 1.27)) (justify left)))(property "Footprint" "Package_DIP:DIP-14_W7.62mm" (at 50.8 198.12 0) (effects (font (size 1 1)) hide))(property "MPN" "SN74HC08N" (at 50.8 198.12 0) (effects (font (size 1 1)) hide))(property "BaselineRef" "U41" (at 50.8 198.12 0) (effects (font (size 1 1)) hide))(property "Datasheet" "https://www.ti.com/lit/ds/symlink/sn74hc08.pdf" (at 50.8 198.12 0) (effects (font (size 1 1)) hide))(pin "7")(pin "14"))(symbol (lib_id "P06:C") (at 91.44 198.12 0) (unit 1) (in_bom yes) (on_board yes) (dnp no) (property "Reference" "C12" (at 95.25 196.85 0) (effects (font (size 1.27 1.27)) (justify left))) (property "Value" "100n" (at 95.25 199.39 0) (effects (font (size 1.27 1.27)) (justify left)))(property "Footprint" "Capacitor_SMD:C_0805_2012Metric" (at 91.44 198.12 0) (effects (font (size 1 1)) hide))(property "MPN" "X7R 50V 10% 100n" (at 91.44 198.12 0) (effects (font (size 1 1)) hide))(property "BaselineRef" "DEC_U7" (at 91.44 198.12 0) (effects (font (size 1 1)) hide))(property "Datasheet" "" (at 91.44 198.12 0) (effects (font (size 1 1)) hide))(pin "1")(pin "2"))(wire (pts (xy 50.8 185.42) (xy 50.8 177.8)) (stroke (width 0) (type default)))(wire (pts (xy 91.44 194.31) (xy 91.44 177.8)) (stroke (width 0) (type default)))(wire (pts (xy 50.8 177.8) (xy 91.44 177.8)) (stroke (width 0) (type default)))(global_label "3V3_P06" (shape passive)  (at 50.8 177.8 0) (effects (font (size 1 1)) (justify left bottom)))(wire (pts (xy 50.8 210.82) (xy 50.8 218.44)) (stroke (width 0) (type default)))(wire (pts (xy 91.44 201.93) (xy 91.44 218.44)) (stroke (width 0) (type default)))(wire (pts (xy 50.8 218.44) (xy 91.44 218.44)) (stroke (width 0) (type default)))(global_label "GND" (shape passive)  (at 50.8 218.44 0) (effects (font (size 1 1)) (justify left bottom)))(symbol (lib_id "P06:C") (at 157.48 198.12 0) (unit 1) (in_bom yes) (on_board yes) (dnp no) (property "Reference" "C8" (at 161.29 196.85 0) (effects (font (size 1.27 1.27)) (justify left))) (property "Value" "100n" (at 161.29 199.39 0) (effects (font (size 1.27 1.27)) (justify left)))(property "Footprint" "Capacitor_SMD:C_0805_2012Metric" (at 157.48 198.12 0) (effects (font (size 1 1)) hide))(property "MPN" "X7R 50V 10% 100n" (at 157.48 198.12 0) (effects (font (size 1 1)) hide))(property "BaselineRef" "DEC_U3" (at 157.48 198.12 0) (effects (font (size 1 1)) hide))(property "Datasheet" "" (at 157.48 198.12 0) (effects (font (size 1 1)) hide))(pin "1")(pin "2"))(symbol (lib_id "P06:C") (at 205.74 198.12 0) (unit 1) (in_bom yes) (on_board yes) (dnp no) (property "Reference" "C13" (at 209.55 196.85 0) (effects (font (size 1.27 1.27)) (justify left))) (property "Value" "100n" (at 209.55 199.39 0) (effects (font (size 1.27 1.27)) (justify left)))(property "Footprint" "Capacitor_SMD:C_0805_2012Metric" (at 205.74 198.12 0) (effects (font (size 1 1)) hide))(property "MPN" "X7R 50V 10% 100n" (at 205.74 198.12 0) (effects (font (size 1 1)) hide))(property "BaselineRef" "DEC_U8" (at 205.74 198.12 0) (effects (font (size 1 1)) hide))(property "Datasheet" "" (at 205.74 198.12 0) (effects (font (size 1 1)) hide))(pin "1")(pin "2"))(symbol (lib_id "P06:C") (at 254.0 198.12 0) (unit 1) (in_bom yes) (on_board yes) (dnp no) (property "Reference" "C14" (at 257.81 196.85 0) (effects (font (size 1.27 1.27)) (justify left))) (property "Value" "100n" (at 257.81 199.39 0) (effects (font (size 1.27 1.27)) (justify left)))(property "Footprint" "Capacitor_SMD:C_0805_2012Metric" (at 254.0 198.12 0) (effects (font (size 1 1)) hide))(property "MPN" "X7R 50V 10% 100n" (at 254.0 198.12 0) (effects (font (size 1 1)) hide))(property "BaselineRef" "DEC_U9" (at 254.0 198.12 0) (effects (font (size 1 1)) hide))(property "Datasheet" "" (at 254.0 198.12 0) (effects (font (size 1 1)) hide))(pin "1")(pin "2"))(symbol (lib_id "P06:C") (at 302.26 198.12 0) (unit 1) (in_bom yes) (on_board yes) (dnp no) (property "Reference" "C15" (at 306.07 196.85 0) (effects (font (size 1.27 1.27)) (justify left))) (property "Value" "100n" (at 306.07 199.39 0) (effects (font (size 1.27 1.27)) (justify left)))(property "Footprint" "Capacitor_SMD:C_0805_2012Metric" (at 302.26 198.12 0) (effects (font (size 1 1)) hide))(property "MPN" "X7R 50V 10% 100n" (at 302.26 198.12 0) (effects (font (size 1 1)) hide))(property "BaselineRef" "DEC_U10" (at 302.26 198.12 0) (effects (font (size 1 1)) hide))(property "Datasheet" "" (at 302.26 198.12 0) (effects (font (size 1 1)) hide))(pin "1")(pin "2"))(symbol (lib_id "P06:PWR_FLAG") (at 38.1 251.46 0) (unit 1) (in_bom yes) (on_board yes) (dnp no) (property "Reference" "#FLG1" (at 41.910000000000004 250.19 0) (effects (font (size 1.27 1.27)) (justify left))) (property "Value" "PWR_FLAG" (at 41.910000000000004 252.73 0) (effects (font (size 1.27 1.27)) (justify left)))(property "Footprint" "" (at 38.1 251.46 0) (effects (font (size 1 1)) hide))(property "MPN" "" (at 38.1 251.46 0) (effects (font (size 1 1)) hide))(property "BaselineRef" "ERC_SOURCE" (at 38.1 251.46 0) (effects (font (size 1 1)) hide))(property "Datasheet" "" (at 38.1 251.46 0) (effects (font (size 1 1)) hide))(pin "1"))(symbol (lib_id "P06:PWR_FLAG") (at 96.52 251.46 0) (unit 1) (in_bom yes) (on_board yes) (dnp no) (property "Reference" "#FLG2" (at 100.33 250.19 0) (effects (font (size 1.27 1.27)) (justify left))) (property "Value" "PWR_FLAG" (at 100.33 252.73 0) (effects (font (size 1.27 1.27)) (justify left)))(property "Footprint" "" (at 96.52 251.46 0) (effects (font (size 1 1)) hide))(property "MPN" "" (at 96.52 251.46 0) (effects (font (size 1 1)) hide))(property "BaselineRef" "ERC_SOURCE" (at 96.52 251.46 0) (effects (font (size 1 1)) hide))(property "Datasheet" "" (at 96.52 251.46 0) (effects (font (size 1 1)) hide))(pin "1"))(symbol (lib_id "P06:PWR_FLAG") (at 157.48 251.46 0) (unit 1) (in_bom yes) (on_board yes) (dnp no) (property "Reference" "#FLG3" (at 161.29 250.19 0) (effects (font (size 1.27 1.27)) (justify left))) (property "Value" "PWR_FLAG" (at 161.29 252.73 0) (effects (font (size 1.27 1.27)) (justify left)))(property "Footprint" "" (at 157.48 251.46 0) (effects (font (size 1 1)) hide))(property "MPN" "" (at 157.48 251.46 0) (effects (font (size 1 1)) hide))(property "BaselineRef" "ERC_SOURCE" (at 157.48 251.46 0) (effects (font (size 1 1)) hide))(property "Datasheet" "" (at 157.48 251.46 0) (effects (font (size 1 1)) hide))(pin "1"))(symbol (lib_id "P06:PWR_FLAG") (at 226.06 251.46 0) (unit 1) (in_bom yes) (on_board yes) (dnp no) (property "Reference" "#FLG4" (at 229.87 250.19 0) (effects (font (size 1.27 1.27)) (justify left))) (property "Value" "PWR_FLAG" (at 229.87 252.73 0) (effects (font (size 1.27 1.27)) (justify left)))(property "Footprint" "" (at 226.06 251.46 0) (effects (font (size 1 1)) hide))(property "MPN" "" (at 226.06 251.46 0) (effects (font (size 1 1)) hide))(property "BaselineRef" "ERC_SOURCE" (at 226.06 251.46 0) (effects (font (size 1 1)) hide))(property "Datasheet" "" (at 226.06 251.46 0) (effects (font (size 1 1)) hide))(pin "1"))(text "LV06: 5V_SYS zasila plytke. 3V3_IO z P02 jest tylko na TP4. Logika pracuje z lokalnego 3V3_P06." (at 20.32 93.98 0) (effects (font (size 1.25 1.25)) (justify left top)))(text "D1: anoda 3V3_P06, katoda 5VA_P06. Budzet MEASURE: 180 mA, wiekszosc poboru przez R21 obciazajacy styk." (at 20.32 264.16 0) (effects (font (size 1.2 1.2)) (justify left top)))(text "P06-R1 / 01   ZASILANIE LOKALNE" (at 20.32 12.7 0) (effects (font (size 2 2)) (justify left top)))(sheet (at 335.28 109.22) (size 55.88 10.16) (stroke (width .15) (type default)) (fill (color 0 0 0 0)) (property "Sheetname" "FORCE" (at 335.28 107.95 0) (effects (font (size 1 1)) (justify left bottom))) (property "Sheetfile" "FORCE.kicad_sch" (at 335.28 119.38 0) (effects (font (size 1 1)) (justify left top))))(sheet (at 335.28 134.62) (size 55.88 10.16) (stroke (width .15) (type default)) (fill (color 0 0 0 0)) (property "Sheetname" "ANA" (at 335.28 133.35 0) (effects (font (size 1 1)) (justify left bottom))) (property "Sheetfile" "ANA.kicad_sch" (at 335.28 144.78 0) (effects (font (size 1 1)) (justify left top))))(sheet (at 335.28 160.02) (size 55.88 10.16) (stroke (width .15) (type default)) (fill (color 0 0 0 0)) (property "Sheetname" "DIG" (at 335.28 158.75 0) (effects (font (size 1 1)) (justify left bottom))) (property "Sheetfile" "DIG.kicad_sch" (at 335.28 170.18 0) (effects (font (size 1 1)) (justify left top))))(sheet (at 335.28 185.42) (size 55.88 10.16) (stroke (width .15) (type default)) (fill (color 0 0 0 0)) (property "Sheetname" "READY" (at 335.28 184.14999999999998 0) (effects (font (size 1 1)) (justify left bottom))) (property "Sheetfile" "READY.kicad_sch" (at 335.28 195.57999999999998 0) (effects (font (size 1 1)) (justify left top))))(sheet (at 335.28 210.82) (size 55.88 10.16) (stroke (width .15) (type default)) (fill (color 0 0 0 0)) (property "Sheetname" "CONNECT" (at 335.28 209.54999999999998 0) (effects (font (size 1 1)) (justify left bottom))) (property "Sheetfile" "CONNECT.kicad_sch" (at 335.28 220.98 0) (effects (font (size 1 1)) (justify left top))))(wire (pts (xy 67.31 50.8) (xy 62.23 50.8)) (stroke (width 0) (type default)))(global_label "5V_SYS" (shape passive) (at 62.23 50.8 0) (effects (font (size 1 1)) (justify right bottom)))(wire (pts (xy 114.3 72.39) (xy 114.3 77.47)) (stroke (width 0) (type default)))(global_label "GND" (shape passive) (at 114.3 77.47 0) (effects (font (size 1 1)) (justify left bottom)))(wire (pts (xy 165.1 59.69) (xy 160.02 59.69)) (stroke (width 0) (type default)))(global_label "GND" (shape passive) (at 160.02 59.69 0) (effects (font (size 1 1)) (justify right bottom)))(wire (pts (xy 185.42 31.75) (xy 185.42 36.83)) (stroke (width 0) (type default)))(global_label "5VA_P06" (shape passive) (at 185.42 36.83 0) (effects (font (size 1 1)) (justify left bottom)))(wire (pts (xy 185.42 24.13) (xy 185.42 19.05)) (stroke (width 0) (type default)))(global_label "3V3_P06" (shape passive) (at 185.42 19.05 0) (effects (font (size 1 1)) (justify left bottom)))(wire (pts (xy 248.92 72.39) (xy 248.92 77.47)) (stroke (width 0) (type default)))(global_label "GND" (shape passive) (at 248.92 77.47 0) (effects (font (size 1 1)) (justify left bottom)))(wire (pts (xy 287.02 72.39) (xy 287.02 77.47)) (stroke (width 0) (type default)))(global_label "GND" (shape passive) (at 287.02 77.47 0) (effects (font (size 1 1)) (justify left bottom)))(wire (pts (xy 142.24 72.39) (xy 142.24 77.47)) (stroke (width 0) (type default)))(global_label "GND" (shape passive) (at 142.24 77.47 0) (effects (font (size 1 1)) (justify left bottom)))(wire (pts (xy 157.48 194.31) (xy 157.48 189.23)) (stroke (width 0) (type default)))(global_label "3V3_P06" (shape passive) (at 157.48 189.23 0) (effects (font (size 1 1)) (justify left bottom)))(wire (pts (xy 157.48 201.93) (xy 157.48 207.01)) (stroke (width 0) (type default)))(global_label "GND" (shape passive) (at 157.48 207.01 0) (effects (font (size 1 1)) (justify left bottom)))(wire (pts (xy 205.74 194.31) (xy 205.74 189.23)) (stroke (width 0) (type default)))(global_label "3V3_P06" (shape passive) (at 205.74 189.23 0) (effects (font (size 1 1)) (justify left bottom)))(wire (pts (xy 205.74 201.93) (xy 205.74 207.01)) (stroke (width 0) (type default)))(global_label "GND" (shape passive) (at 205.74 207.01 0) (effects (font (size 1 1)) (justify left bottom)))(wire (pts (xy 254.0 194.31) (xy 254.0 189.23)) (stroke (width 0) (type default)))(global_label "5VA_P06" (shape passive) (at 254.0 189.23 0) (effects (font (size 1 1)) (justify left bottom)))(wire (pts (xy 254.0 201.93) (xy 254.0 207.01)) (stroke (width 0) (type default)))(global_label "GND" (shape passive) (at 254.0 207.01 0) (effects (font (size 1 1)) (justify left bottom)))(wire (pts (xy 302.26 194.31) (xy 302.26 189.23)) (stroke (width 0) (type default)))(global_label "3V3_P06" (shape passive) (at 302.26 189.23 0) (effects (font (size 1 1)) (justify left bottom)))(wire (pts (xy 302.26 201.93) (xy 302.26 207.01)) (stroke (width 0) (type default)))(global_label "GND" (shape passive) (at 302.26 207.01 0) (effects (font (size 1 1)) (justify left bottom)))(wire (pts (xy 38.1 251.46) (xy 38.1 256.54)) (stroke (width 0) (type default)))(global_label "5V_SYS" (shape passive) (at 38.1 256.54 0) (effects (font (size 1 1)) (justify left bottom)))(wire (pts (xy 96.52 251.46) (xy 96.52 256.54)) (stroke (width 0) (type default)))(global_label "GND" (shape passive) (at 96.52 256.54 0) (effects (font (size 1 1)) (justify left bottom)))(wire (pts (xy 157.48 251.46) (xy 157.48 256.54)) (stroke (width 0) (type default)))(global_label "5VA_P06" (shape passive) (at 157.48 256.54 0) (effects (font (size 1 1)) (justify left bottom)))(wire (pts (xy 226.06 251.46) (xy 226.06 256.54)) (stroke (width 0) (type default)))(global_label "3V3_IO" (shape passive) (at 226.06 256.54 0) (effects (font (size 1 1)) (justify left bottom)))(junction (at 142.24 50.8) (diameter 0) (color 0 0 0 0))(junction (at 114.3 50.8) (diameter 0) (color 0 0 0 0))(junction (at 248.92 58.42) (diameter 0) (color 0 0 0 0))(sheet_instances (path "" (page "1"))))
